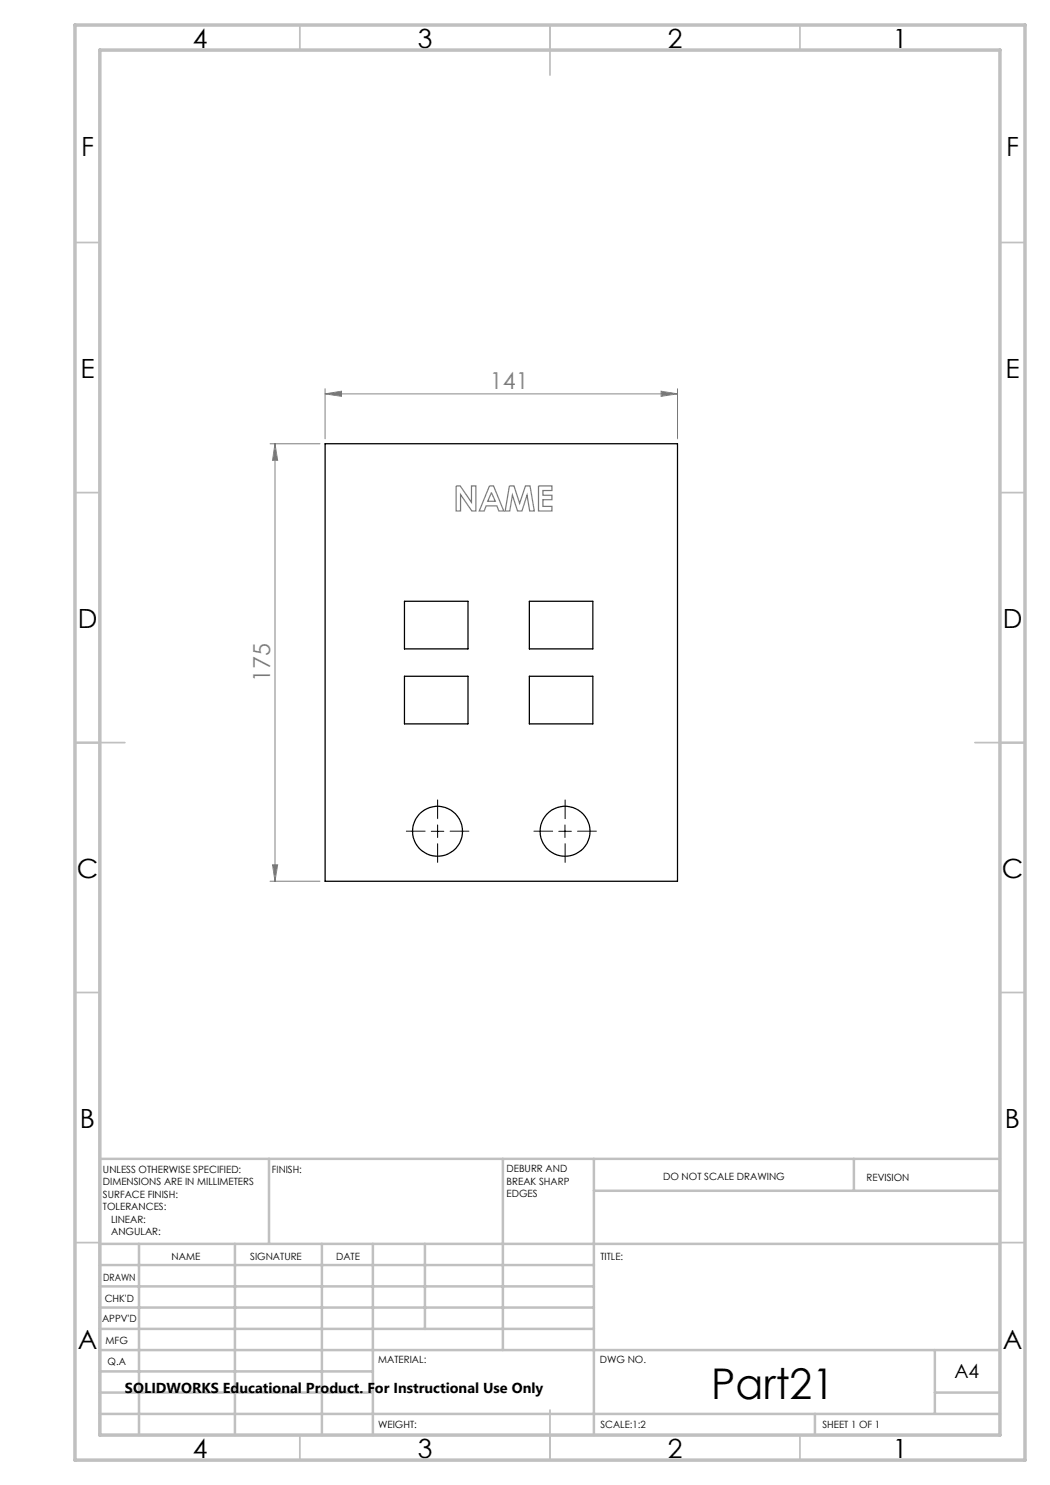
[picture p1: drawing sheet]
<svg xmlns="http://www.w3.org/2000/svg" width="210mm" height="297mm" viewBox="0 0 210 297" stroke-linecap="round" stroke-linejoin="round" font-family="sans-serif">
<path d="M65 78.8l3.3-.6v1.1zM65 77.7v10.1M65 78.8h70.5M132.2 78.2l3.3 .6-3.3 .5zM135.5 77.7v10.1M54 88.8h10M55 88.8l.5 3.3h-1zM55 88.8v87.4M54 176.2h10M54.5 173h1l-.5 3.2z" fill="none" stroke="#808080" stroke-width=".2"/>
<path d="M91.2 97.2h.8l2.3 3.3v-3.3h.9v5h-.8l-2.3-3.3v3.3h-.9zM97.9 97.2h.8l2.1 5h-1l-.4-1h-2.2l-.4 1h-1zM98.3 98.5l.8 1.8h-1.6zM101.9 97.2h.9l1.1 3.5 1.2-3.5h.9l.9 5h-1l-.5-3.2-1 3.2h-.9l-1-3.2-.5 3.2h-1zM107.7 97.2h2.7v.9h-1.8v1h1.8v.8h-1.8v1.4h1.8v.9h-2.7z" fill="none" stroke="#808080" stroke-width=".25"/>
<g fill="none" stroke="#c0c0c0" stroke-width=".35">
<path d="M60 5v5M110 5v10M160 5v5M15 48.5h5M200 48.5h5M15 98.5h5M200 98.5h5M15 148.5h10M195 148.5h10M15 198.5h5M200 198.5h5M15 248.5h5"/>
<path d="M200 248.5h5M60 287v5M110 282v10M160 287v5"/>
</g>
<g fill="none" stroke="#c0c0c0" stroke-width=".5">
<path d="M53.8 231.8v17M100.6 231.8v38.2M118.8 231.8v55.2M118.8 238.2h81.2M170.8 231.8v6.4M200 231.8h-180v55.2M20 248.8h180M20 257.3h98.8M20 253h98.8M27.8 248.8v38.2M47 248.8v38.2M64.4 248.8v38.2"/>
<path d="M74.6 248.8v38.2M85 248.8v17M20 265.8h98.8M20 261.5h98.8M20 278.5h54.6M20 274.3h54.6M20 270h180M187 278.5h13M187 270v12.8M20 282.8h180M163 282.8v4.2"/>
</g>
<path d="M15 5h190v287h-190zM20 10h180v277h-180z" fill="none" stroke="#c0c0c0" stroke-width=".7"/>
<path d="M85 166.2h-3.7M87.5 163.7v-3.7M87.5 168.7v3.8M90 166.2h3.8M110.5 166.2h-3.7M113 163.7v-3.7M113 168.7v3.8M115.5 166.2h3.8" fill="none" stroke="#000" stroke-width=".2" stroke-dasharray="15.2 1.3 1.3 1.3"/>
<path d="M86.3 166.3h2.5M87.5 165v2.5M111.8 166.3h2.5M113 165v2.5" fill="none" stroke="#000" stroke-width=".2"/>
<g fill="#808080">
<path d="M65 78.8l3.3-.6v1.1zM132.2 78.2l3.3 .6-3.3 .5z"/>
<path d="M55 88.8l.5 3.3h-1zM54.5 173h1l-.5 3.2z"/>
</g>
<g fill="none" stroke="#000" stroke-width=".25">
<path d="M65 88.8h70.5v87.4h-70.5zM80.9 135.3h12.7v9.5h-12.7zM80.9 120.3h12.7v9.5h-12.7zM105.9 120.3h12.7v9.5h-12.7zM105.9 135.3h12.7v9.5h-12.7z"/>
<circle cx="87.5" cy="166.2" r="5"/>
<circle cx="113" cy="166.3" r="5"/>
</g>
<text font-size="8.5" x="142.3" y="279.7">Part21</text>
<g font-size="5.3">
<text x="38.5" y="9.5">4</text>
<text x="83.5" y="9.5">3</text>
<text x="133.6" y="9.5">2</text>
<text x="178.6" y="9.5">1</text>
<text x="16.2" y="31.3">F</text>
<text x="201.2" y="31.3">F</text>
<text x="16.1" y="75.5">E</text>
<text x="201.1" y="75.5">E</text>
<text x="15.5" y="125.5">D</text>
<text x="200.5" y="125.5">D</text>
<text x="15.4" y="175.5">C</text>
<text x="200.4" y="175.5">C</text>
<text x="16" y="225.5">B</text>
<text x="201" y="225.5">B</text>
<text x="15.5" y="269.8">A</text>
<text x="200.5" y="269.8">A</text>
<text x="38.5" y="291.5">4</text>
<text x="83.5" y="291.5">3</text>
<text x="133.6" y="291.5">2</text>
<text x="178.6" y="291.5">1</text>
</g>
<g font-size="4.7" fill="#808080">
<text x="98" y="77.7">141</text>
<text x="54" y="136.4" transform="rotate(-90 54 136.4)">175</text>
</g>
<text font-size="3.9" x="190.9" y="275.5">A4</text>
<text font-size="2.9" x="25" y="278.6">SOLIDWORKS Educational Product. For Instructional Use Only</text>
<g font-size="2">
<text x="20.6" y="234.6">UNLESS OTHERWISE SPECIFIED:</text>
<text x="20.6" y="237.1">DIMENSIONS ARE IN MILLIMETERS</text>
<text x="20.6" y="239.6">SURFACE FINISH:</text>
<text x="54.4" y="234.6">FINISH:</text>
<text x="101.3" y="234.5">DEBURR AND</text>
<text x="101.3" y="237">BREAK SHARP</text>
<text x="101.3" y="239.5">EDGES</text>
<text x="132.6" y="236">DO NOT SCALE DRAWING</text>
<text x="173.3" y="236.2">REVISION</text>
<text x="20.6" y="242.1">TOLERANCES:</text>
<text x="22.2" y="244.6">LINEAR:</text>
<text x="22.2" y="247.1">ANGULAR:</text>
<text x="34.3" y="252">NAME</text>
<text x="50" y="251.9">SIGNATURE</text>
<text x="67.2" y="251.9">DATE</text>
<text x="120.1" y="251.9">TITLE:</text>
<text x="20.6" y="256.1">DRAWN</text>
<text x="20.9" y="260.3">CHK'D</text>
<text x="20.4" y="264.4">APPV'D</text>
<text x="21.1" y="268.8">MFG</text>
<text x="21.5" y="273">Q.A</text>
<text x="75.6" y="272.5">MATERIAL:</text>
<text x="120" y="272.5">DWG NO.</text>
<text x="75.6" y="285.5">WEIGHT:</text>
<text x="120.1" y="285.6">SCALE:1:2</text>
<text x="164.5" y="285.6">SHEET 1 OF 1</text>
</g>
</svg>
